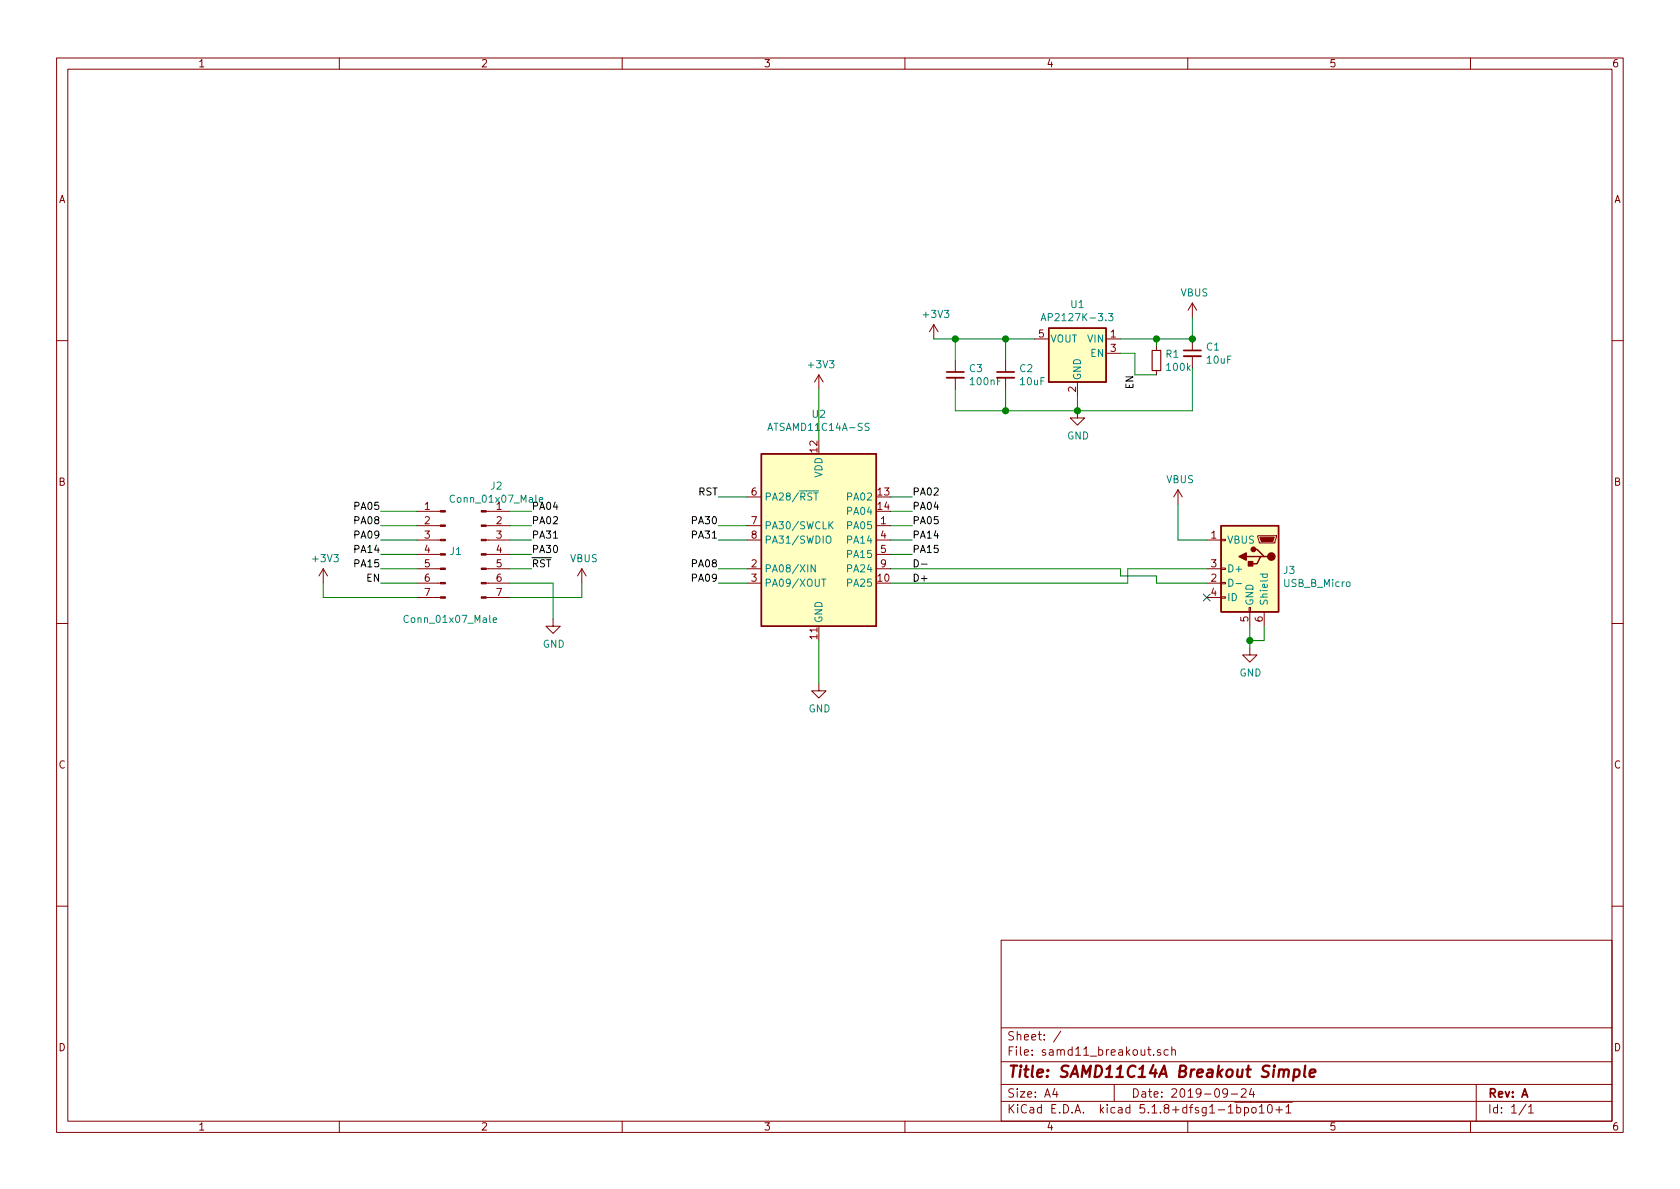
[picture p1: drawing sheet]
EESchema Schematic File Version 4
EELAYER 30 0
EELAYER END
$Descr A4 11693 8268
encoding utf-8
Sheet 1 1
Title "SAMD11C14A Breakout Simple"
Date "2019-09-24"
Rev "A"
Comp ""
Comment1 ""
Comment2 ""
Comment3 ""
Comment4 ""
$EndDescr
$Comp
L samd11_breakout-rescue:USB_B_Micro-Connector J3
U 1 1
P 8700 3950
F 0 "J3" H 8471 3941 50  0000 R CNN
F 1 "USB_B_Micro" H 8471 3850 50  0000 R CNN
F 2 "Connector_USB:USB_Micro-B_Molex-105017-0001" H 8850 3900 50  0001 C CNN
F 3 "~" H 8850 3900 50  0001 C CNN
	1    8700 3950
	-1   0    0    -1  
$EndComp
$Comp
L power:VBUS #PWR07
U 1 1
P 8200 3500
F 0 "#PWR07" H 8200 3350 50  0001 C CNN
F 1 "VBUS" H 8215 3673 50  0000 C CNN
F 2 "" H 8200 3500 50  0001 C CNN
F 3 "" H 8200 3500 50  0001 C CNN
	1    8200 3500
	1    0    0    -1  
$EndComp
$Comp
L power:GND #PWR09
U 1 1
P 8700 4500
F 0 "#PWR09" H 8700 4250 50  0001 C CNN
F 1 "GND" H 8705 4327 50  0000 C CNN
F 2 "" H 8700 4500 50  0001 C CNN
F 3 "" H 8700 4500 50  0001 C CNN
	1    8700 4500
	1    0    0    -1  
$EndComp
$Comp
L MCU_Microchip_SAMD:ATSAMD11C14A-SS U2
U 1 1
P 5700 3750
F 0 "U2" H 5700 4628 50  0000 C CNN
F 1 "ATSAMD11C14A-SS" H 5700 4537 50  0000 C CNN
F 2 "Package_SO:SOIC-14_3.9x8.7mm_P1.27mm" H 5700 2700 50  0001 C CNN
F 3 "http://ww1.microchip.com/downloads/en/DeviceDoc/Atmel-42363-SAM-D11_Datasheet.pdf" H 5700 3050 50  0001 C CNN
	1    5700 3750
	1    0    0    -1  
$EndComp
$Comp
L power:GND #PWR010
U 1 1
P 5700 4750
F 0 "#PWR010" H 5700 4500 50  0001 C CNN
F 1 "GND" H 5705 4577 50  0000 C CNN
F 2 "" H 5700 4750 50  0001 C CNN
F 3 "" H 5700 4750 50  0001 C CNN
	1    5700 4750
	1    0    0    -1  
$EndComp
$Comp
L samd11_breakout-rescue:AP2127K-3.3-Regulator_Linear U1
U 1 1
P 7500 2450
F 0 "U1" H 7500 2792 50  0000 C CNN
F 1 "AP2127K-3.3" H 7500 2701 50  0000 C CNN
F 2 "Package_TO_SOT_SMD:SOT-23-5" H 7500 2775 50  0001 C CNN
F 3 "https://www.diodes.com/assets/Datasheets/AP2127.pdf" H 7500 2550 50  0001 C CNN
	1    7500 2450
	-1   0    0    -1  
$EndComp
$Comp
L power:VBUS #PWR01
U 1 1
P 8300 2200
F 0 "#PWR01" H 8300 2050 50  0001 C CNN
F 1 "VBUS" H 8315 2373 50  0000 C CNN
F 2 "" H 8300 2200 50  0001 C CNN
F 3 "" H 8300 2200 50  0001 C CNN
	1    8300 2200
	1    0    0    -1  
$EndComp
$Comp
L Device:C_Small C1
U 1 1
P 8300 2450
F 0 "C1" H 8392 2496 50  0000 L CNN
F 1 "10uF" H 8392 2405 50  0000 L CNN
F 2 "Capacitor_SMD:C_0603_1608Metric_Pad1.05x0.95mm_HandSolder" H 8300 2450 50  0001 C CNN
F 3 "~" H 8300 2450 50  0001 C CNN
	1    8300 2450
	1    0    0    -1  
$EndComp
Text Label 7900 2600 3    50   ~ 0
EN
$Comp
L power:GND #PWR04
U 1 1
P 7500 2850
F 0 "#PWR04" H 7500 2600 50  0001 C CNN
F 1 "GND" H 7505 2677 50  0000 C CNN
F 2 "" H 7500 2850 50  0001 C CNN
F 3 "" H 7500 2850 50  0001 C CNN
	1    7500 2850
	1    0    0    -1  
$EndComp
$Comp
L power:+3V3 #PWR02
U 1 1
P 6500 2350
F 0 "#PWR02" H 6500 2200 50  0001 C CNN
F 1 "+3V3" H 6515 2523 50  0000 C CNN
F 2 "" H 6500 2350 50  0001 C CNN
F 3 "" H 6500 2350 50  0001 C CNN
	1    6500 2350
	1    0    0    -1  
$EndComp
$Comp
L Device:C_Small C2
U 1 1
P 7000 2600
F 0 "C2" H 7092 2646 50  0000 L CNN
F 1 "10uF" H 7092 2555 50  0000 L CNN
F 2 "Capacitor_SMD:C_0603_1608Metric_Pad1.05x0.95mm_HandSolder" H 7000 2600 50  0001 C CNN
F 3 "~" H 7000 2600 50  0001 C CNN
	1    7000 2600
	1    0    0    -1  
$EndComp
Wire Wire Line
	7200 2350 7000 2350
Wire Wire Line
	7000 2500 7000 2350
Connection ~ 7000 2350
Wire Wire Line
	7000 2350 6650 2350
Wire Wire Line
	7000 2700 7000 2850
Wire Wire Line
	7000 2850 7500 2850
Wire Wire Line
	7800 2450 7900 2450
Wire Wire Line
	7900 2450 7900 2600
Wire Wire Line
	8300 2350 8300 2200
Wire Wire Line
	7800 2350 8050 2350
Connection ~ 8300 2350
Wire Wire Line
	8300 2550 8300 2850
Wire Wire Line
	8300 2850 7500 2850
Connection ~ 7500 2850
Wire Wire Line
	7500 2750 7500 2850
Wire Wire Line
	8200 3500 8200 3750
Wire Wire Line
	8200 3750 8400 3750
Wire Wire Line
	8700 4350 8700 4450
Wire Wire Line
	5700 4450 5700 4750
$Comp
L power:+3V3 #PWR03
U 1 1
P 5700 2700
F 0 "#PWR03" H 5700 2550 50  0001 C CNN
F 1 "+3V3" H 5715 2873 50  0000 C CNN
F 2 "" H 5700 2700 50  0001 C CNN
F 3 "" H 5700 2700 50  0001 C CNN
	1    5700 2700
	1    0    0    -1  
$EndComp
Wire Wire Line
	5700 2700 5700 3050
Text Label 5000 3450 2    50   ~ 0
RST
Text Label 5000 3650 2    50   ~ 0
PA30
Text Label 5000 3750 2    50   ~ 0
PA31
Text Label 5000 3950 2    50   ~ 0
PA08
Text Label 5000 4050 2    50   ~ 0
PA09
Text Label 6350 3450 0    50   ~ 0
PA02
Text Label 6350 3550 0    50   ~ 0
PA04
Text Label 6350 3650 0    50   ~ 0
PA05
Text Label 6350 3750 0    50   ~ 0
PA14
Text Label 6350 3850 0    50   ~ 0
PA15
Text Label 2650 3550 2    50   ~ 0
PA05
Text Label 2650 3650 2    50   ~ 0
PA08
Text Label 2650 3750 2    50   ~ 0
PA09
Text Label 2650 3850 2    50   ~ 0
PA14
Text Label 2650 3950 2    50   ~ 0
PA15
Text Label 3700 3950 0    50   ~ 0
~RST
Text Label 3700 3850 0    50   ~ 0
PA30
Text Label 3700 3750 0    50   ~ 0
PA31
Text Label 3700 3650 0    50   ~ 0
PA02
Text Label 3700 3550 0    50   ~ 0
PA04
$Comp
L Connector:Conn_01x07_Male J2
U 1 1
P 3350 3850
F 0 "J2" H 3456 4328 50  0000 C CNN
F 1 "Conn_01x07_Male" H 3456 4237 50  0000 C CNN
F 2 "Connector_PinHeader_2.54mm:PinHeader_1x07_P2.54mm_Vertical" H 3350 3850 50  0001 C CNN
F 3 "~" H 3350 3850 50  0001 C CNN
	1    3350 3850
	1    0    0    -1  
$EndComp
$Comp
L Connector:Conn_01x07_Male J1
U 1 1
P 3100 3850
F 0 "J1" H 3073 3873 50  0000 R CNN
F 1 "Conn_01x07_Male" H 3400 3400 50  0000 R CNN
F 2 "Connector_PinHeader_2.54mm:PinHeader_1x07_P2.54mm_Vertical" H 3100 3850 50  0001 C CNN
F 3 "~" H 3100 3850 50  0001 C CNN
	1    3100 3850
	-1   0    0    -1  
$EndComp
$Comp
L power:+3V3 #PWR06
U 1 1
P 2250 4050
F 0 "#PWR06" H 2250 3900 50  0001 C CNN
F 1 "+3V3" H 2265 4223 50  0000 C CNN
F 2 "" H 2250 4050 50  0001 C CNN
F 3 "" H 2250 4050 50  0001 C CNN
	1    2250 4050
	1    0    0    -1  
$EndComp
$Comp
L power:VBUS #PWR05
U 1 1
P 4050 4050
F 0 "#PWR05" H 4050 3900 50  0001 C CNN
F 1 "VBUS" H 4065 4223 50  0000 C CNN
F 2 "" H 4050 4050 50  0001 C CNN
F 3 "" H 4050 4050 50  0001 C CNN
	1    4050 4050
	1    0    0    -1  
$EndComp
Text Label 2650 4050 2    50   ~ 0
EN
$Comp
L power:GND #PWR08
U 1 1
P 3850 4300
F 0 "#PWR08" H 3850 4050 50  0001 C CNN
F 1 "GND" H 3855 4127 50  0000 C CNN
F 2 "" H 3850 4300 50  0001 C CNN
F 3 "" H 3850 4300 50  0001 C CNN
	1    3850 4300
	1    0    0    -1  
$EndComp
Wire Wire Line
	2900 3750 2650 3750
Wire Wire Line
	2900 3850 2650 3850
Wire Wire Line
	2900 3950 2650 3950
Wire Wire Line
	2900 4050 2650 4050
Wire Wire Line
	3700 3950 3550 3950
Wire Wire Line
	3550 3850 3700 3850
Wire Wire Line
	3700 3750 3550 3750
Wire Wire Line
	3550 3650 3700 3650
Wire Wire Line
	3700 3550 3550 3550
Wire Wire Line
	6200 4050 7850 4050
Wire Wire Line
	7850 4050 7850 3950
Wire Wire Line
	7850 3950 8400 3950
Wire Wire Line
	6200 3950 7800 3950
Wire Wire Line
	7800 3950 7800 4000
Wire Wire Line
	7800 4000 8050 4000
Wire Wire Line
	8050 4000 8050 4050
Wire Wire Line
	8050 4050 8400 4050
NoConn ~ 8400 4150
Wire Wire Line
	5000 3450 5200 3450
Wire Wire Line
	5200 3650 5000 3650
Wire Wire Line
	5000 3750 5200 3750
Wire Wire Line
	5200 3950 5000 3950
Wire Wire Line
	5000 4050 5200 4050
Wire Wire Line
	6200 3850 6350 3850
Wire Wire Line
	6350 3750 6200 3750
Wire Wire Line
	6200 3650 6350 3650
Wire Wire Line
	6350 3550 6200 3550
Wire Wire Line
	6200 3450 6350 3450
$Comp
L Device:C_Small C3
U 1 1
P 6650 2600
F 0 "C3" H 6742 2646 50  0000 L CNN
F 1 "100nF" H 6742 2555 50  0000 L CNN
F 2 "Capacitor_SMD:C_0603_1608Metric_Pad1.05x0.95mm_HandSolder" H 6650 2600 50  0001 C CNN
F 3 "~" H 6650 2600 50  0001 C CNN
	1    6650 2600
	1    0    0    -1  
$EndComp
Wire Wire Line
	6650 2700 6650 2850
Wire Wire Line
	6650 2850 7000 2850
Connection ~ 7000 2850
Wire Wire Line
	6650 2500 6650 2350
Connection ~ 6650 2350
Wire Wire Line
	6650 2350 6500 2350
Text Label 6350 4050 0    50   ~ 0
D+
Text Label 6350 3950 0    50   ~ 0
D-
Wire Wire Line
	4050 4150 4050 4050
Wire Wire Line
	3550 4150 4050 4150
Wire Wire Line
	3850 4050 3850 4300
Wire Wire Line
	3550 4050 3850 4050
Wire Wire Line
	2250 4050 2250 4150
Wire Wire Line
	2250 4150 2900 4150
Wire Wire Line
	2650 3550 2900 3550
Wire Wire Line
	2650 3650 2900 3650
$Comp
L Device:R_Small R1
U 1 1
P 8050 2500
F 0 "R1" H 8109 2546 50  0000 L CNN
F 1 "100k" H 8109 2455 50  0000 L CNN
F 2 "Resistor_SMD:R_0603_1608Metric_Pad1.05x0.95mm_HandSolder" H 8050 2500 50  0001 C CNN
F 3 "~" H 8050 2500 50  0001 C CNN
	1    8050 2500
	1    0    0    -1  
$EndComp
Wire Wire Line
	7900 2600 8050 2600
Wire Wire Line
	8050 2400 8050 2350
Connection ~ 8050 2350
Wire Wire Line
	8050 2350 8300 2350
Wire Wire Line
	8800 4350 8800 4450
Wire Wire Line
	8800 4450 8700 4450
Wire Wire Line
	8700 4450 8700 4500
Connection ~ 8700 4450
$EndSCHEMATC
